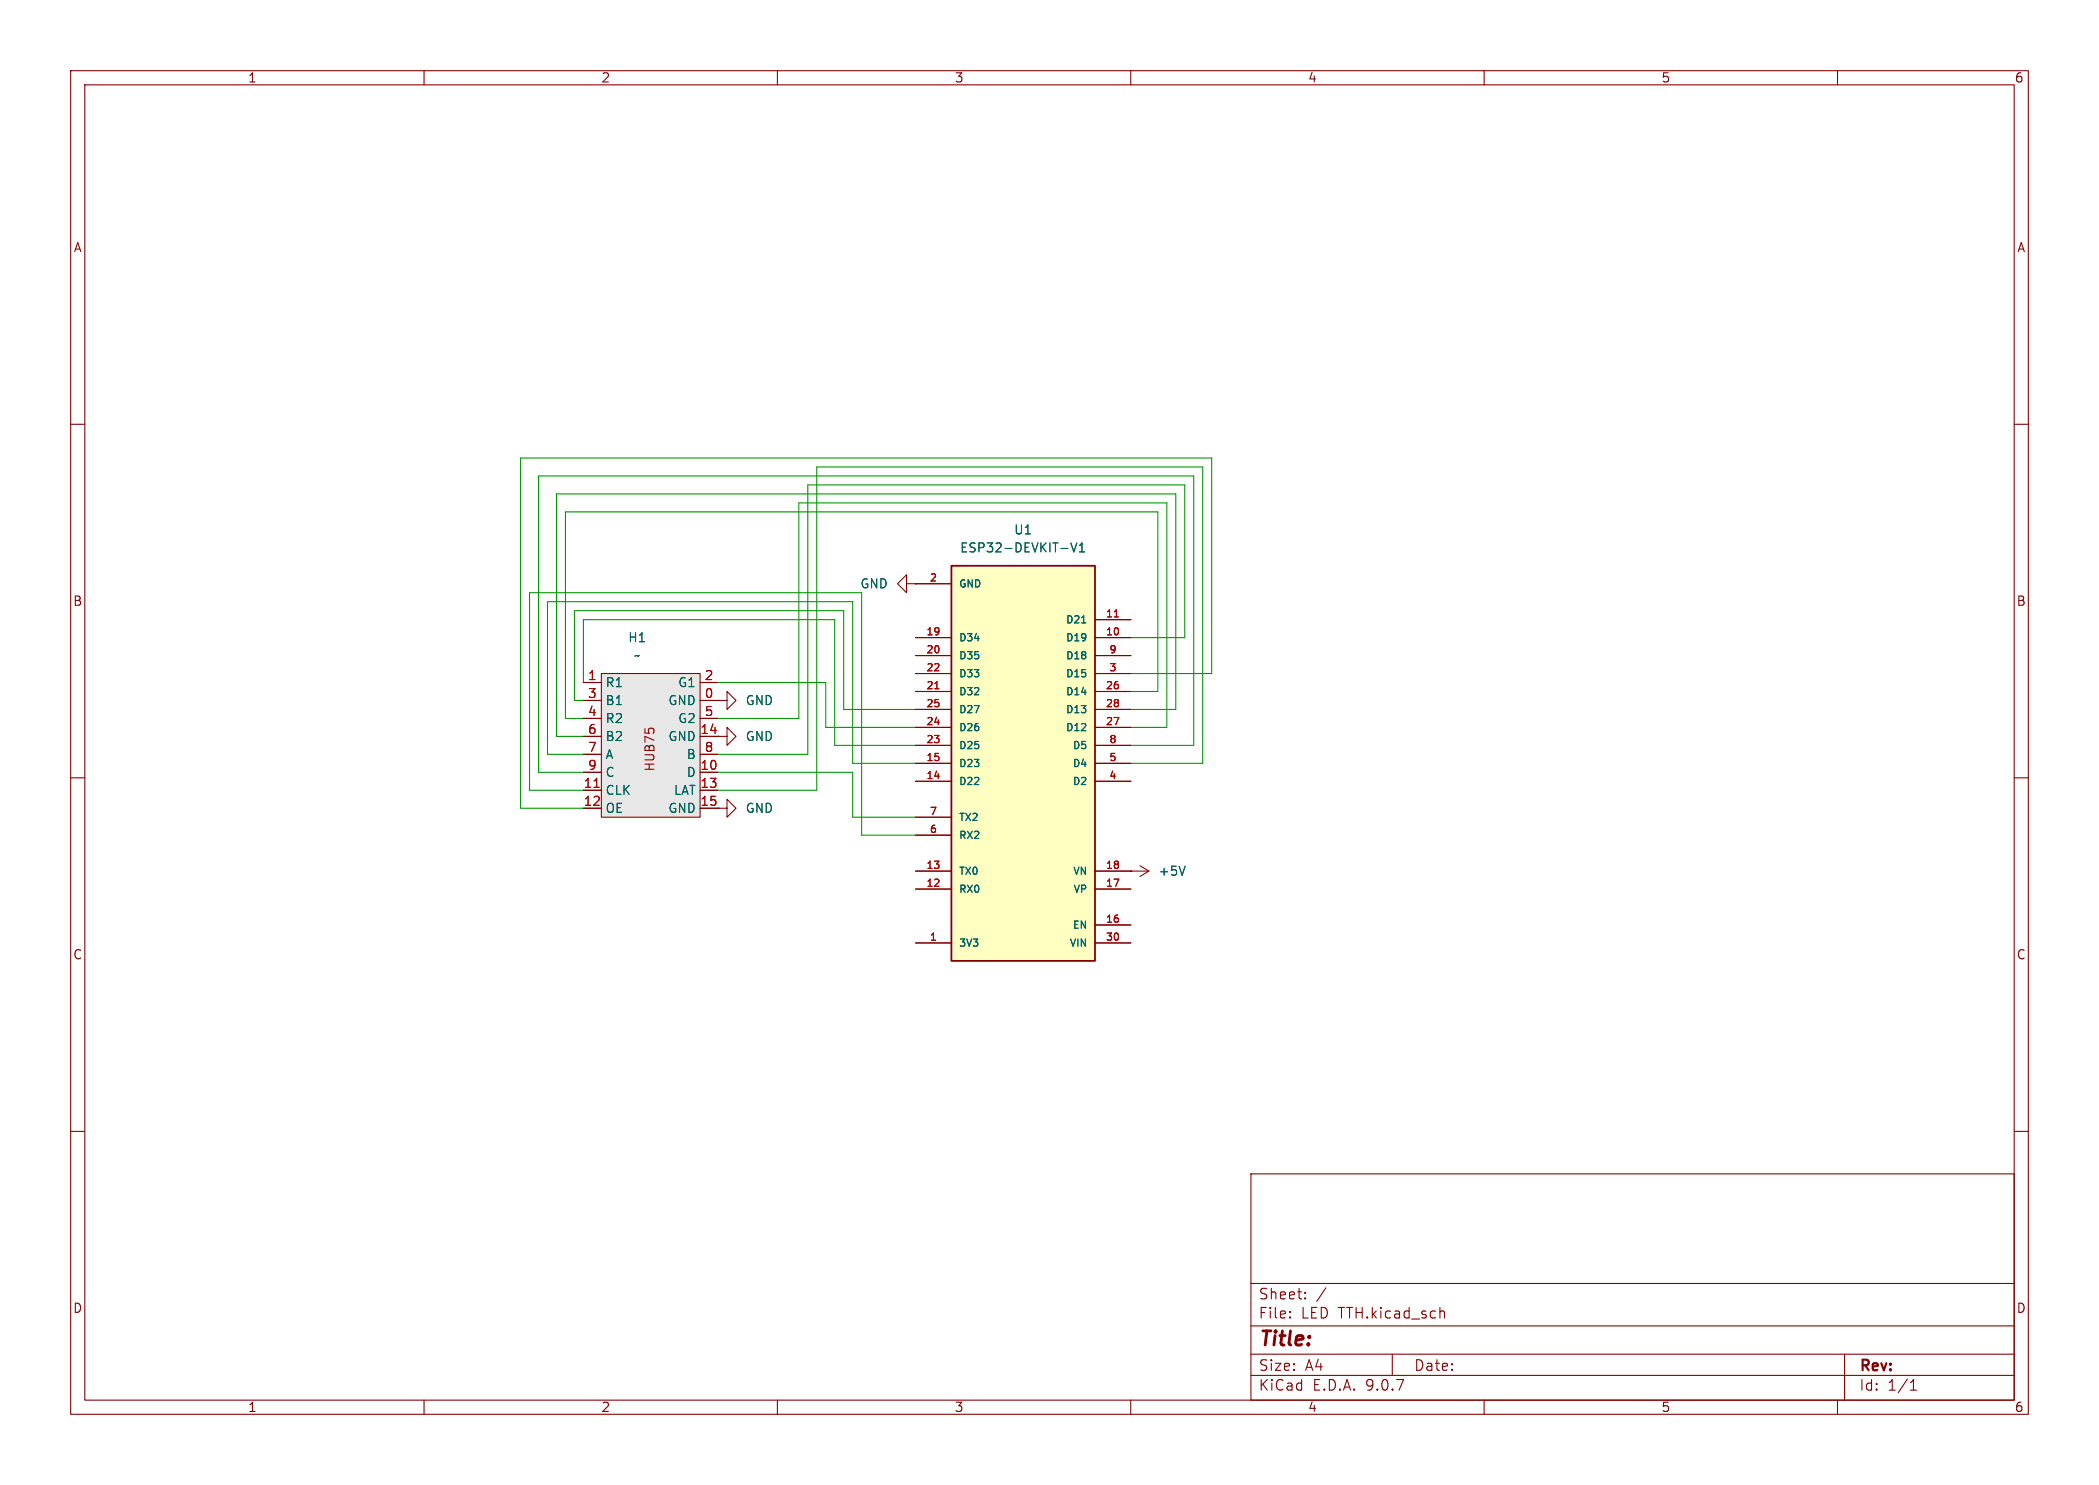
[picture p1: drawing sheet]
<svg xmlns="http://www.w3.org/2000/svg" width="297mm" height="210mm" viewBox="0 0 297 210" stroke-linecap="round" stroke-linejoin="round" font-family="sans-serif">
<g fill="none" stroke="#840000" stroke-width=".15">
<path d="M10 10h277v190h-277zM12 12h273v186h-273zM60 10v2M110 10v2M160 10v2M210 10v2M260 10v2M10 60h2M285 60h2M101.6 99.1h1.3v-1.3l1.2 1.3-1.2 1.2v-1.2M101.6 99.1h.1M128.3 82.6v-1.3l-1.3 1.3 1.3 1.2v-1.2h1.2"/>
<path d="M129.5 82.6h.1M10 110h2M101.6 104.1h1.3v-1.2l1.2 1.2-1.2 1.3v-1.3M101.6 104.1h.1M101.6 114.3h1.3v-1.3l1.2 1.3-1.2 1.3v-1.3M101.6 114.3h.1M285 110h2M10 160h2M177 166h108v32h-108zM285 160h2M60 198v2M110 198v2"/>
<path d="M160 198v2M177 194.5h108M177 191.5h108M177 187.5h108M177 181.5h108M182.5 186.3h.1l-.1 .1M182.5 186.3v.1M182.5 185.5v.1M182.5 185.5h.1l-.1 .1M184.7 183.6v.1M184.7 183.6h-.1l.1 .1M184.7 182.8v.1"/>
<path d="M184.7 182.8h-.1l.1 .1M187.6 182.1l-1.3 2M197 191.5v3M204 185.4l.3 .1 .1 .1v.8M210 198v2M260 198v2M261 191.5v6.5M270.3 196.6h.9M270.3 195.5l.4-.4v1.5"/>
</g>
<path d="M85.1 95.3h14v20.3h-14z" fill="#e7e7e7"/>
<g fill="none" stroke="#840000" stroke-width=".15">
<path d="M82.5 96.5h2.6M82.5 99.1h2.6M85.1 95.3h14v20.3h-14zM99.1 96.5h2.5M99.1 99.1h2.5M82.5 101.6h2.6M82.5 104.1h2.6M82.5 106.7h2.6M82.5 109.2h2.6M82.5 111.8h2.6M82.5 114.3h2.6M99.1 101.6h2.5"/>
<path d="M99.1 104.1h2.5M99.1 106.7h2.5M99.1 109.2h2.5M99.1 111.8h2.5M99.1 114.3h2.5M160 123.2h.1M160 123.2h2.6M161.3 122.4l1.3 .8M162.6 123.2l-1.3 .8"/>
</g>
<path d="M84.1 111.3h.7" fill="none" stroke="#a90000" stroke-width=".15"/>
<path d="M167.7 122.5l-.4 1.3" fill="none" stroke="#006464" stroke-width=".15"/>
<path d="M134.6 80h20.3v55.9h-20.3z" fill="#ffffc2"/>
<path d="M134.6 80h20.3v55.9h-20.3z" fill="none" stroke="#840000" stroke-width=".25"/>
<g fill="none" stroke="#840000" stroke-width=".15">
<path d="M82.5 96.5h2.6M82.5 99.1h2.6M99.1 96.5h2.5M99.1 99.1h2.5M101.6 99.1h.1M129.5 82.6h.1M129.5 97.8h5.1M129.5 95.3h5.1M129.5 92.7h5.1M129.5 90.2h5.1M129.5 82.6h5.1M154.9 97.8h5.1"/>
<path d="M154.9 95.3h5.1M154.9 92.7h5.1M154.9 90.2h5.1M154.9 87.6h5.1M82.5 101.6h2.6M82.5 104.1h2.6M82.5 106.7h2.6M82.5 109.2h2.6M82.5 111.8h2.6M82.5 114.3h2.6M99.1 101.6h2.5M99.1 104.1h2.5"/>
<path d="M99.1 106.7h2.5M99.1 109.2h2.5M99.1 111.8h2.5M99.1 114.3h2.5M101.6 104.1h.1M101.6 114.3h.1M129.5 110.5h5.1M129.5 108h5.1M129.5 105.4h5.1M129.5 102.9h5.1M129.5 100.3h5.1M129.5 118.1h5.1"/>
<path d="M129.5 115.6h5.1M154.9 110.5h5.1M154.9 108h5.1M154.9 105.4h5.1M154.9 102.9h5.1M154.9 100.3h5.1M129.5 133.4h5.1M129.5 125.7h5.1M129.5 123.2h5.1M154.9 133.4h5.1M154.9 130.8h5.1M154.9 125.7h5.1"/>
<path d="M154.9 123.2h5.1M160 123.2h.1"/>
</g>
<path d="M151.5 76.8l.4 1.2 .5-1.2M152.7 78h.8M152.7 77.1l.4-.3v1.2M153 88.1h.6M167.7 122.5l-.4 1.3" fill="none" stroke="#006464" stroke-width=".15"/>
<path d="M132.3 97.4h.6M157.7 87.2h.6M84.1 111.3h.7" fill="none" stroke="#a90000" stroke-width=".15"/>
<g fill="none" stroke="#009600" stroke-width=".15">
<path d="M82.5 96.5v-8.9h35.6v17.8h11.4M82.5 99.1h-1.2v-12.7h38.1v13.9h10.1M101.6 96.5h15.2v6.4h12.7M160 97.8h3.8v-25.4h-83.8v29.2h2.5M160 90.2h7.6v-21.6h-53.3v38.1h-12.7M160 95.3h11.4v-30.5h-97.7v49.5h8.8M82.5 106.7h-5v-21.6h43.1v22.9h8.9M82.5 111.8h-7.6v-28h47v34.3h7.6M101.6 101.6h11.4v-30.5h52.1v31.8h-5.1M101.6 109.2h19v6.4h8.9M160 100.3h6.4v-30.4h-87.7v34.2h3.8M160 108h10.2v-42h-54.6v45.8h-14"/>
<path d="M160 105.4h8.9v-38.1h-92.7v41.9h6.3"/>
</g>
<text font-size="2.8" fill="#840000" x="178" y="190.9">Title:</text>
<g font-size="2.1" fill="#840000">
<text x="178" y="184">Sheet:</text>
<text x="178" y="186.7">File:</text>
<text x="184.1" y="186.7">LED TTH.kicad_sch</text>
<text x="178" y="196.9">KiCad</text>
<text x="178" y="194.1">Size:</text>
<text x="184.7" y="194.1">A4</text>
<text x="185.7" y="196.9">E.D.A.</text>
<text x="193.3" y="196.9">9.0.7</text>
<text x="200" y="194.1">Date:</text>
<text x="263" y="194.3">Rev:</text>
<text x="263" y="196.9">Id:</text>
<text x="267.1" y="196.9">1/1</text>
</g>
<g font-size="1.8" fill="#840000">
<text x="35" y="11.9">1</text>
<text x="85" y="11.9">2</text>
<text x="135" y="11.9">3</text>
<text x="185" y="11.9">4</text>
<text x="235" y="11.9">5</text>
<text x="285" y="11.9">6</text>
<text x="10.3" y="35.9">A</text>
<text x="285.3" y="35.9">A</text>
<text x="10.3" y="85.9">B</text>
<text x="285.3" y="85.9">B</text>
<text x="92.8" y="109.2" transform="rotate(-90 92.8 109.2)">HUB75</text>
<text x="10.3" y="135.9">C</text>
<text x="285.3" y="135.9">C</text>
<text x="10.3" y="185.9">D</text>
<text x="285.3" y="185.9">D</text>
<text x="35" y="199.9">1</text>
<text x="85" y="199.9">2</text>
<text x="135" y="199.9">3</text>
<text x="185" y="199.9">4</text>
<text x="235" y="199.9">5</text>
<text x="285" y="199.9">6</text>
</g>
<g font-size="1.8" fill="#006464">
<text x="143.4" y="75.8">U1</text>
<text x="121.6" y="83.4">GND</text>
<text x="135.8" y="78.3">ESP32-DEVKIT-V1</text>
<text x="88.8" y="91">H1</text>
<text x="89.6" y="93.6">~</text>
<text x="85.6" y="97.4">R1</text>
<text x="85.6" y="99.9">B1</text>
<text x="94.5" y="99.9">GND</text>
<text x="95.9" y="97.4">G1</text>
<text x="105.4" y="99.9">GND</text>
<text x="85.6" y="102.5">R2</text>
<text x="85.6" y="105">B2</text>
<text x="85.6" y="107.5">A</text>
<text x="94.5" y="105">GND</text>
<text x="95.9" y="102.5">G2</text>
<text x="97.1" y="107.5">B</text>
<text x="105.4" y="105">GND</text>
<text x="85.6" y="110.1">C</text>
<text x="85.6" y="112.6">CLK</text>
<text x="95.3" y="112.6">LAT</text>
<text x="97.1" y="110.1">D</text>
<text x="85.6" y="115.2">OE</text>
<text x="94.5" y="115.2">GND</text>
<text x="105.4" y="115.2">GND</text>
<text x="163.8" y="124.1">+5V</text>
</g>
<g font-size="1.8" fill="#a90000">
<text x="83.1" y="96.3">1</text>
<text x="83.1" y="98.8">3</text>
<text x="83.1" y="101.3">4</text>
<text x="99.6" y="96.3">2</text>
<text x="99.6" y="98.8">0</text>
<text x="99.6" y="101.3">5</text>
<text x="83.1" y="103.9">6</text>
<text x="83.1" y="106.4">7</text>
<text x="99" y="103.9">14</text>
<text x="99.6" y="106.4">8</text>
<text x="82.5" y="111.5">11</text>
<text x="83.1" y="109">9</text>
<text x="99" y="109">10</text>
<text x="99" y="111.5">13</text>
<text x="82.5" y="114">12</text>
<text x="99" y="114">15</text>
</g>
<g font-size="1.4" fill="#a90000">
<text x="131.5" y="82.3">2</text>
<text x="131" y="89.9">19</text>
<text x="156.4" y="89.9">10</text>
<text x="156.4" y="87.4">11</text>
<text x="131" y="95">22</text>
<text x="131" y="92.5">20</text>
<text x="156.9" y="95">3</text>
<text x="156.9" y="92.5">9</text>
<text x="131" y="100.1">25</text>
<text x="131" y="97.5">21</text>
<text x="156.4" y="100.1">28</text>
<text x="156.4" y="97.5">26</text>
<text x="131" y="107.7">15</text>
<text x="131" y="105.2">23</text>
<text x="131" y="102.6">24</text>
<text x="156.4" y="102.6">27</text>
<text x="156.9" y="107.7">5</text>
<text x="156.9" y="105.2">8</text>
<text x="131" y="110.2">14</text>
<text x="156.9" y="110.2">4</text>
<text x="131.5" y="117.9">6</text>
<text x="131.5" y="115.3">7</text>
<text x="131" y="125.5">12</text>
<text x="131" y="122.9">13</text>
<text x="156.4" y="125.5">17</text>
<text x="156.4" y="122.9">18</text>
<text x="156.4" y="130.6">16</text>
<text x="131.5" y="133.1">1</text>
<text x="156.4" y="133.1">30</text>
</g>
<g font-size="1.4" fill="#006464">
<text x="135.6" y="83.3">GND</text>
<text x="150.7" y="88.4">D21</text>
<text x="135.6" y="96">D33</text>
<text x="135.6" y="93.4">D35</text>
<text x="135.6" y="90.9">D34</text>
<text x="150.7" y="96">D15</text>
<text x="150.7" y="93.4">D18</text>
<text x="150.7" y="90.9">D19</text>
<text x="135.6" y="101.1">D27</text>
<text x="135.6" y="98.5">D32</text>
<text x="150.7" y="101.1">D13</text>
<text x="150.7" y="98.5">D14</text>
<text x="135.6" y="106.1">D25</text>
<text x="135.6" y="103.6">D26</text>
<text x="150.7" y="103.6">D12</text>
<text x="151.7" y="106.1">D5</text>
<text x="135.6" y="111.2">D22</text>
<text x="135.6" y="108.7">D23</text>
<text x="151.7" y="111.2">D2</text>
<text x="151.7" y="108.7">D4</text>
<text x="135.6" y="118.8">RX2</text>
<text x="135.6" y="116.3">TX2</text>
<text x="135.6" y="123.9">TX0</text>
<text x="151.7" y="123.9">VN</text>
<text x="135.6" y="126.5">RX0</text>
<text x="151.7" y="131.5">EN</text>
<text x="151.8" y="126.5">VP</text>
<text x="135.6" y="134.1">3V3</text>
<text x="151.3" y="134.1">VIN</text>
</g>
</svg>
